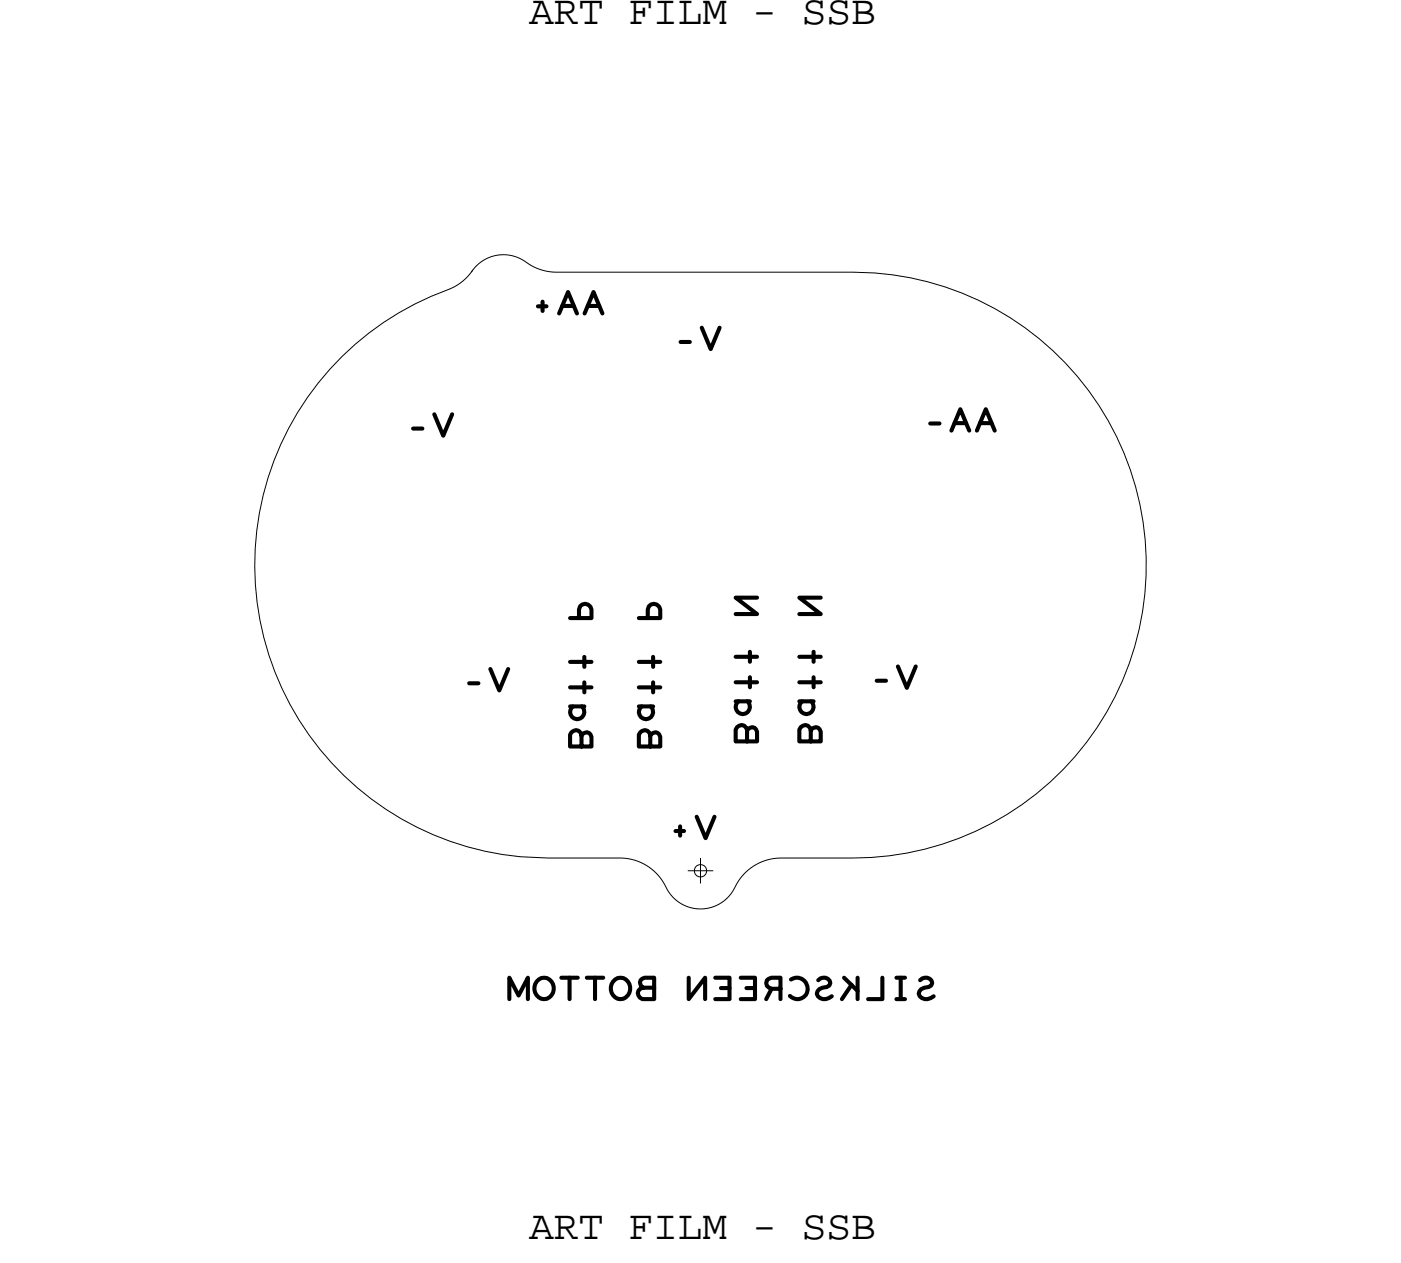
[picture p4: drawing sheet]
<svg xmlns="http://www.w3.org/2000/svg" width="70mm" height="63mm" viewBox="0 0 70 63" stroke-linecap="round" stroke-linejoin="round" font-family="sans-serif">
<!-- layer: Board Outline -->
<path d="M17.1 17.8a16.6 16.6 0 0 1 5.7-3.6l.7-.7a1.98 1.98 0 0 1 3-.2l.6 .2 .6 .1h14.8a14.6 14.6 0 0 1 14.6 14.6 14.6 14.6 0 0 1-14.6 14.6h-3.6a2.77 2.77 0 0 0-2.5 1.8 1.96 1.96 0 0 1-3.4-.7 2.54 2.54 0 0 0-2.1-1.1 23.8 23.8 0 0 1-6.7-.4 14.6 14.6 0 0 1-7.1-24.6z" fill="none" stroke="#000" stroke-width=".05"/>
<!-- layer: Text -->
<g fill="none" stroke="#000" stroke-width=".2">
<path d="M27.9 15.6l.4-1 .5 1M29.1 15.6l.5-1 .4 1M33.9 17.1h.5M35 16.3l.4 1.1 .5-1.1M20.6 21.4h.5M21.7 20.7l.4 1 .4-1M23.4 34.1h.5M24.4 33.4l.5 1 .4-1M28.4 30.8h1.1v-.4a.31 .31 0 0 0-.3-.3 .31 .31 0 0 0-.3 .3v.4M28.4 33h1.1M28.4 34.3h1.1M28.4 35.2h.7"/>
<path d="M28.6 35.2a.36 .36 0 0 0-.1 .5 .36 .36 0 0 0 .6 0 .36 .36 0 0 0-.1-.5M29 36.7v-.1a.25 .25 0 0 1 .3-.1 .25 .25 0 0 1 .2 .2v.5h-1.1v-.6a.29 .29 0 0 1 .3-.2 .29 .29 0 0 1 .3 .3v.5M29.1 32.8v.5M29.1 34v.5M31.9 30.8h1v-.4a.31 .31 0 0 0-.3-.3 .31 .31 0 0 0-.3 .3v.4M31.9 33h1M31.9 34.3h1M31.9 35.2h.7M32 35.2a.36 .36 0 0 0 0 .5 .36 .36 0 0 0 .5 0 .36 .36 0 0 0-.1-.5M32.4 36.7l.1-.1a.25 .25 0 0 1 .2-.1 .25 .25 0 0 1 .2 .2v.5h-1v-.6a.29 .29 0 0 1 .3-.2 .29 .29 0 0 1 .2 .3v.5M32.6 32.8v.5M32.6 34v.5"/>
<path d="M36.7 32.7h1M36.7 34h1M36.7 35h.7M36.8 35a.36 .36 0 0 0 0 .5 .36 .36 0 0 0 .5 0 .36 .36 0 0 0 0-.5M37.2 36.4l.1-.1a.25 .25 0 0 1 .3 0 .25 .25 0 0 1 .1 .2v.5h-1v-.6a.29 .29 0 0 1 .3-.3 .29 .29 0 0 1 .2 .3v.6M37.4 32.5v.5M37.4 33.8v.5M37.7 29.8h-1l1 .8h-1M39.9 32.7h1M39.9 34h1M39.9 35h.7M40 35a.36 .36 0 0 0 0 .5 .36 .36 0 0 0 .5 0 .36 .36 0 0 0-.1-.5"/>
<path d="M40.4 36.4l.1-.1a.25 .25 0 0 1 .2 0 .25 .25 0 0 1 .2 .2v.5h-1v-.6a.29 .29 0 0 1 .3-.3 .29 .29 0 0 1 .2 .3v.6M40.6 32.5v.5M40.6 33.8v.5M40.9 29.8h-1l1 .8h-1M43.7 33.9h.5M44.8 33.2l.4 1.1 .5-1.1M47.4 21.5l.5-1.1 .4 1.1M48.7 21.5l.4-1.1 .5 1.1M25.4 49.8v-1.1l.5 .9 .4-.9v1.1M28 48.7h.8M28.4 48.7v1.1M29.3 48.7h.8"/>
<path d="M29.7 48.7v1.1M32.1 49.2h-.1a.25 .25 0 0 1-.1-.3 .25 .25 0 0 1 .2-.2h.5v1.1h-.6a.29 .29 0 0 1-.2-.3 .29 .29 0 0 1 .3-.3h.5M34.3 48.7v1.1l.9-1.1v1.1M34.7 40.7l.5 1.1 .4-1.1M35.7 48.7h.7v1.1h-.7M35.9 49.3h.5M36.9 48.7h.7v1.1h-.7M37.2 49.3h.4M38.5 49.3l-.3 .5M38.9 49.3h-.4a.28 .28 0 0 1-.3-.3 .28 .28 0 0 1 .3-.3h.4v1.1M39.4 48.8a.53 .53 0 0 1 .8 .1 .53 .53 0 0 1-.1 .8 .53 .53 0 0 1-.7 0M40.8 48.9l.1-.1a.27 .27 0 0 1 .4 0 .27 .27 0 0 1-.1 .4 .42 .42 0 0 0-.5 .3 .44 .44 0 0 0 .8 .2"/>
<path d="M42.1 48.7l.7 .7M42.5 49.1l-.5 .7M42.8 48.7v1.1M44 48.7v1.1h-.7M44.7 48.7h.4M44.7 49.8h.4M44.9 48.7v1.1M45.9 48.9l.1-.1a.27 .27 0 0 1 .4 0 .27 .27 0 0 1-.1 .4 .42 .42 0 0 0-.5 .3 .44 .44 0 0 0 .7 .2"/>
<circle cx="27.1" cy="49.3" r=".51"/>
<circle cx="30.9" cy="49.3" r=".51"/>
</g>
<!-- layer: Drawing Origin -->
<path d="M34.3 43.4h1.3M34.7 43.2l.2-.1 .3 .1v.2v.2l-.3 .1-.2-.1-.1-.2zM34.9 42.8v1.3" fill="none" stroke="#000" stroke-width=".05"/>
<g font-size="2.1">
<text x="26.4" y="1.2">ART FILM - SSB</text>
<text x="26.4" y="61.8">ART FILM - SSB</text>
</g>
<g font-size="1.1">
<text x="30.1" y="14.6" transform="rotate(-180 30.1 14.6)">AA+</text>
<text x="49.7" y="20.4" transform="rotate(-180 49.7 20.4)">AA-</text>
<text x="35.7" y="40.7" transform="rotate(-180 35.7 40.7)">V+</text>
</g>
</svg>
